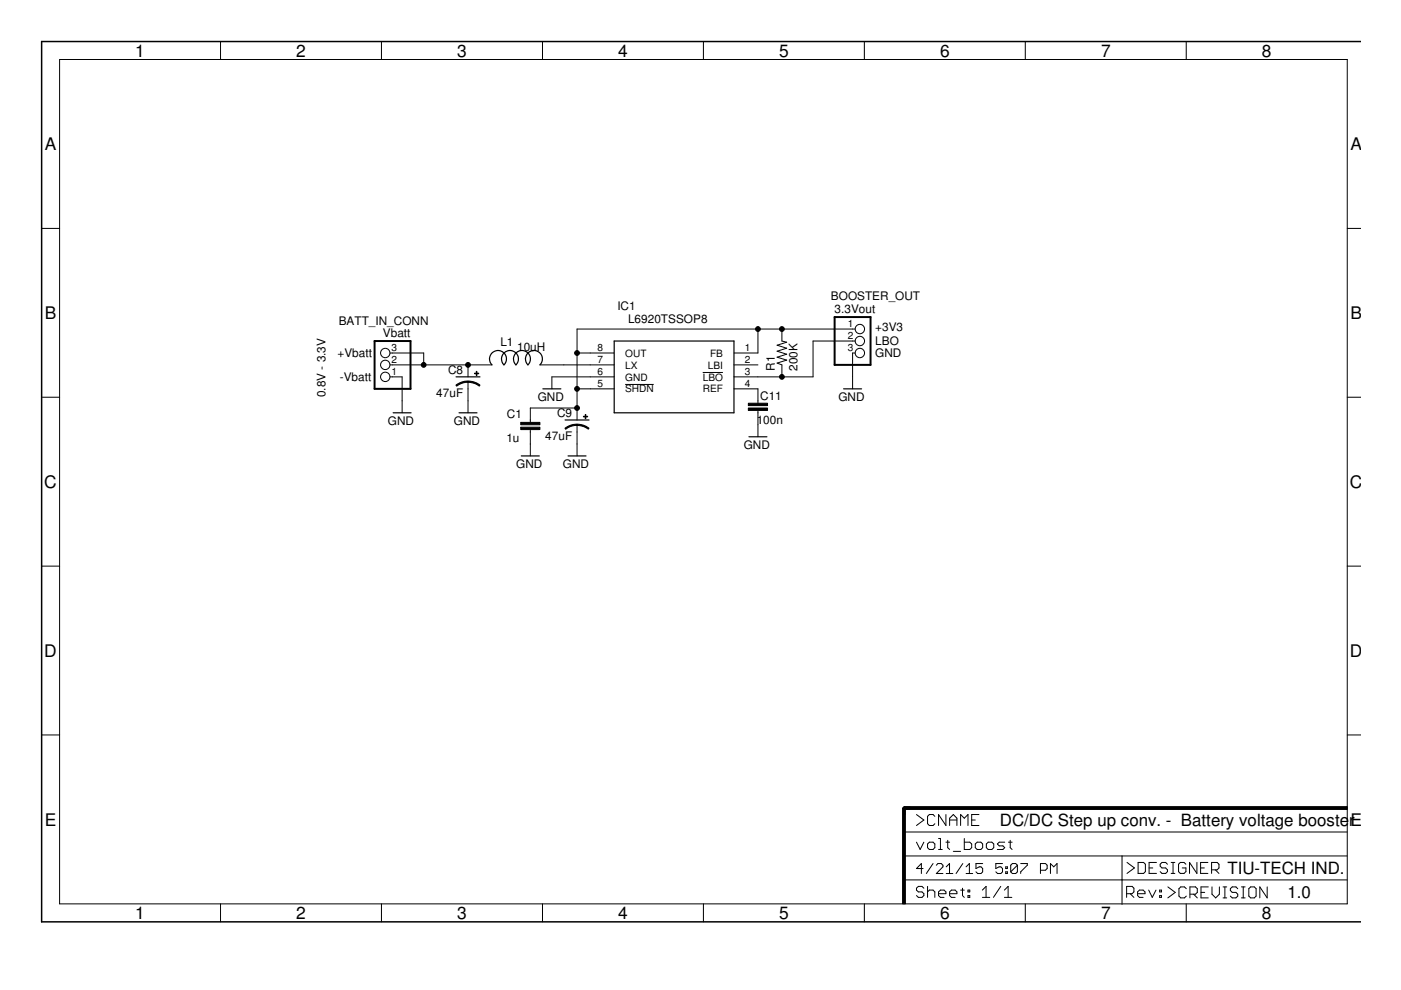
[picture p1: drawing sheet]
<?xml version="1.0" encoding="utf-8"?>
<!DOCTYPE eagle SYSTEM "eagle.dtd">
<!--
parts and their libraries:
SparkFun-Aesthetics: Licensing: Creative Commons ShareAlike 4.0 International - https://creativecommons.org/licenses/by-sa/4.0
SparkFun-Capacitors: Licensing: CC v3.0 Share-Alike You are welcome to use this library for commercial purposes.
-->
<eagle version="7.2.0">
<drawing>
<settings>
<setting alwaysvectorfont="no"/>
<setting verticaltext="up"/>
</settings>
<grid distance="0.01" unitdist="inch" unit="inch" style="lines" multiple="1" display="yes" altdistance="0.01" altunitdist="inch" altunit="inch"/>
<schematic xreflabel="%F%N/%S.%C%R" xrefpart="/%S.%C%R">
<libraries>
<library name="SparkFun-Aesthetics">
<symbols>
<symbol name="FR-A4L">
<rectangle x1="178.7652" y1="0" x2="179.3748" y2="20.32" layer="94"/>
<rectangle x1="225.7552" y1="-26.67" x2="226.3648" y2="67.31" layer="94" rot="R90"/>
<wire x1="225.29" y1="-0.1" x2="225.29" y2="5.08" width="0.1016" layer="94"/>
<wire x1="225.29" y1="5.08" x2="273.05" y2="5.08" width="0.1016" layer="94"/>
<wire x1="225.29" y1="5.08" x2="179.07" y2="5.08" width="0.1016" layer="94"/>
<wire x1="179.07" y1="10.16" x2="225.29" y2="10.16" width="0.1016" layer="94"/>
<wire x1="225.29" y1="10.16" x2="273.05" y2="10.16" width="0.1016" layer="94"/>
<wire x1="179.07" y1="15.24" x2="273.05" y2="15.24" width="0.1016" layer="94"/>
<wire x1="225.29" y1="5.08" x2="225.29" y2="10.16" width="0.1016" layer="94"/>
<wire x1="179.07" y1="19.05" x2="179.07" y2="20.32" width="0.6096" layer="94"/>
<wire x1="179.07" y1="20.32" x2="180.34" y2="20.32" width="0.6096" layer="94"/>
<text x="181.61" y="11.43" size="2.54" layer="94" font="vector">&gt;DRAWING_NAME</text>
<text x="181.61" y="6.35" size="2.286" layer="94" font="vector">&gt;LAST_DATE_TIME</text>
<text x="195.58" y="1.27" size="2.54" layer="94" font="vector">&gt;SHEET</text>
<text x="181.61" y="1.27" size="2.54" layer="94" font="vector">Sheet:</text>
<text x="181.61" y="16.51" size="2.54" layer="94" font="vector">&gt;CNAME</text>
<text x="226.16" y="1.27" size="2.54" layer="94" font="vector">Rev:</text>
<text x="226.26" y="6.35" size="2.54" layer="94" font="vector">&gt;DESIGNER</text>
<text x="234.92" y="1.17" size="2.54" layer="94" font="vector">&gt;CREVISION</text>
<frame x1="-3.81" y1="-3.81" x2="276.86" y2="182.88" columns="8" rows="5" layer="94"/>
</symbol>
</symbols>
<devicesets>
<deviceset name="FRAME-A4L" prefix="FRAME">
<gates>
<gate name="G$1" symbol="FR-A4L" x="0" y="0"/>
</gates>
<devices>
<device name="">
<technologies>
<technology name=""/>
</technologies>
</device>
</devices>
</deviceset>
</devicesets>
</library>
<library name="SparkFun-Capacitors">
<symbols>
<symbol name="CAP_POL">
<wire x1="-2.54" y1="0" x2="2.54" y2="0" width="0.254" layer="94"/>
<wire x1="0" y1="-1.016" x2="0" y2="-2.54" width="0.1524" layer="94"/>
<wire x1="0" y1="-1" x2="2.4892" y2="-1.8542" width="0.254" layer="94" curve="-37.878202" cap="flat"/>
<wire x1="-2.4669" y1="-1.8504" x2="0" y2="-1.0161" width="0.254" layer="94" curve="-37.376341" cap="flat"/>
<text x="1.016" y="0.635" size="1.778" layer="95">&gt;NAME</text>
<text x="1.016" y="-4.191" size="1.778" layer="96">&gt;VALUE</text>
<rectangle x1="-2.253" y1="0.668" x2="-1.364" y2="0.795" layer="94"/>
<rectangle x1="-1.872" y1="0.287" x2="-1.745" y2="1.176" layer="94"/>
<pin name="+" x="0" y="2.54" visible="off" length="short" direction="pas" swaplevel="1" rot="R270"/>
<pin name="-" x="0" y="-5.08" visible="off" length="short" direction="pas" swaplevel="1" rot="R90"/>
</symbol>
<symbol name="CAP">
<wire x1="0" y1="2.54" x2="0" y2="2.032" width="0.1524" layer="94"/>
<wire x1="0" y1="0" x2="0" y2="0.508" width="0.1524" layer="94"/>
<text x="1.524" y="2.921" size="1.778" layer="95">&gt;NAME</text>
<text x="1.524" y="-2.159" size="1.778" layer="96">&gt;VALUE</text>
<rectangle x1="-2.032" y1="0.508" x2="2.032" y2="1.016" layer="94"/>
<rectangle x1="-2.032" y1="1.524" x2="2.032" y2="2.032" layer="94"/>
<pin name="1" x="0" y="5.08" visible="off" length="short" direction="pas" swaplevel="1" rot="R270"/>
<pin name="2" x="0" y="-2.54" visible="off" length="short" direction="pas" swaplevel="1" rot="R90"/>
</symbol>
</symbols>
<devicesets>
<deviceset name="47UF-TANT" prefix="C" uservalue="yes">
<gates>
<gate name="G$1" symbol="CAP_POL" x="0" y="0"/>
</gates>
<devices>
<device name="" package="EIA3528">
<connects>
<connect gate="G$1" pin="+" pad="A"/>
<connect gate="G$1" pin="-" pad="C"/>
</connects>
<technologies>
<technology name="">
<attribute name="PROD_ID" value="CAP-08310"/>
<attribute name="VALUE" value="47uF" constant="no"/>
</technology>
</technologies>
</device>
</devices>
</deviceset>
<deviceset name="CAP" prefix="C" uservalue="yes">
<gates>
<gate name="G$1" symbol="CAP" x="0" y="0"/>
</gates>
<devices>
<device name="PTH" package="CAP-PTH-SMALL">
<connects>
<connect gate="G$1" pin="1" pad="1"/>
<connect gate="G$1" pin="2" pad="2"/>
</connects>
<technologies>
<technology name=""/>
</technologies>
</device>
<device name="PTH2" package="CAP-PTH-SMALL2">
<connects>
<connect gate="G$1" pin="1" pad="1"/>
<connect gate="G$1" pin="2" pad="2"/>
</connects>
<technologies>
<technology name=""/>
</technologies>
</device>
<device name="0805" package="0805">
<connects>
<connect gate="G$1" pin="1" pad="1"/>
<connect gate="G$1" pin="2" pad="2"/>
</connects>
<technologies>
<technology name=""/>
</technologies>
</device>
<device name="PTH3" package="CAP-PTH-LARGE">
<connects>
<connect gate="G$1" pin="1" pad="1"/>
<connect gate="G$1" pin="2" pad="2"/>
</connects>
<technologies>
<technology name=""/>
</technologies>
</device>
<device name="SMD" package="GRM43D">
<connects>
<connect gate="G$1" pin="1" pad="A"/>
<connect gate="G$1" pin="2" pad="C"/>
</connects>
<technologies>
<technology name=""/>
</technologies>
</device>
<device name="0603-CAP" package="0603-CAP">
<connects>
<connect gate="G$1" pin="1" pad="1"/>
<connect gate="G$1" pin="2" pad="2"/>
</connects>
<technologies>
<technology name=""/>
</technologies>
</device>
<device name="0402-CAP" package="0402-CAP">
<connects>
<connect gate="G$1" pin="1" pad="1"/>
<connect gate="G$1" pin="2" pad="2"/>
</connects>
<technologies>
<technology name=""/>
</technologies>
</device>
<device name="PTH1" package="CAP-PTH-5MM">
<connects>
<connect gate="G$1" pin="1" pad="1"/>
<connect gate="G$1" pin="2" pad="2"/>
</connects>
<technologies>
<technology name=""/>
</technologies>
</device>
<device name="_" package="AXIAL-5MM">
<connects>
<connect gate="G$1" pin="1" pad="P$1"/>
<connect gate="G$1" pin="2" pad="P$2"/>
</connects>
<technologies>
<technology name=""/>
</technologies>
</device>
<device name="1210" package="1210">
<connects>
<connect gate="G$1" pin="1" pad="1"/>
<connect gate="G$1" pin="2" pad="2"/>
</connects>
<technologies>
<technology name=""/>
</technologies>
</device>
<device name="1206" package="1206">
<connects>
<connect gate="G$1" pin="1" pad="1"/>
<connect gate="G$1" pin="2" pad="2"/>
</connects>
<technologies>
<technology name=""/>
</technologies>
</device>
<device name="ASMD" package="CTZ3">
<connects>
<connect gate="G$1" pin="1" pad="+"/>
<connect gate="G$1" pin="2" pad="-"/>
</connects>
<technologies>
<technology name=""/>
</technologies>
</device>
<device name="KIT" package="CAP-PTH-SMALL-KIT">
<connects>
<connect gate="G$1" pin="1" pad="1"/>
<connect gate="G$1" pin="2" pad="2"/>
</connects>
<technologies>
<technology name=""/>
</technologies>
</device>
<device name="EZ" package="CAP-PTH-SMALLEZ">
<connects>
<connect gate="G$1" pin="1" pad="1"/>
<connect gate="G$1" pin="2" pad="2"/>
</connects>
<technologies>
<technology name=""/>
</technologies>
</device>
</devices>
</deviceset>
</devicesets>
</library>
<library name="dlj-4018">
<symbols>
<symbol name="DLJ-4018">
<text x="5.08" y="-5.08" size="1.27" layer="95" rot="R90">&gt;NAME</text>
<text x="7.62" y="-2.54" size="1.27" layer="96" rot="R90">&gt;VALUE</text>
<wire x1="0" y1="5.08" x2="0" y2="2.54" width="0.254" layer="94" curve="-270"/>
<wire x1="0" y1="2.54" x2="0" y2="0" width="0.254" layer="94" curve="-270"/>
<wire x1="0" y1="0" x2="0" y2="-2.54" width="0.254" layer="94" curve="-270"/>
<wire x1="0" y1="-2.54" x2="0" y2="-5.08" width="0.254" layer="94" curve="-270"/>
<pin name="1" x="0" y="10.16" visible="off" length="middle" rot="R270"/>
<pin name="2" x="0" y="-10.16" visible="off" length="middle" rot="R90"/>
</symbol>
</symbols>
<devicesets>
<deviceset name="DLJ-4018" prefix="L" uservalue="yes">
<gates>
<gate name="G$1" symbol="DLJ-4018" x="0" y="0"/>
</gates>
<devices>
<device name="" package="DLJ-4018">
<connects>
<connect gate="G$1" pin="1" pad="P$1"/>
<connect gate="G$1" pin="2" pad="P$2"/>
</connects>
<technologies>
<technology name=""/>
</technologies>
</device>
</devices>
</deviceset>
</devicesets>
</library>
<library name="l6920">
<symbols>
<symbol name="L6920">
<wire x1="-12.7" y1="-5.08" x2="12.7" y2="-5.08" width="0.254" layer="94"/>
<wire x1="12.7" y1="-5.08" x2="12.7" y2="10.16" width="0.254" layer="94"/>
<wire x1="12.7" y1="10.16" x2="-12.7" y2="10.16" width="0.254" layer="94"/>
<wire x1="-12.7" y1="10.16" x2="-12.7" y2="-5.08" width="0.254" layer="94"/>
<text x="-5.08" y="5.08" size="1.778" layer="95">&gt;NAME</text>
<text x="-5.08" y="-2.54" size="1.778" layer="95">&gt;VALUE</text>
<pin name="FB" x="-17.78" y="7.62" length="middle"/>
<pin name="LBI" x="-17.78" y="5.08" length="middle"/>
<pin name="!LBO" x="-17.78" y="2.54" length="middle"/>
<pin name="REF" x="-17.78" y="0" length="middle"/>
<pin name="!SHDN" x="17.78" y="0" length="middle" rot="R180"/>
<pin name="GND" x="17.78" y="2.54" length="middle" rot="R180"/>
<pin name="LX" x="17.78" y="5.08" length="middle" rot="R180"/>
<pin name="OUT" x="17.78" y="7.62" length="middle" rot="R180"/>
</symbol>
</symbols>
<devicesets>
<deviceset name="L6920">
<gates>
<gate name="G$1" symbol="L6920" x="0" y="-2.54"/>
</gates>
<devices>
<device name="TSSOP8" package="TSSOP8">
<connects>
<connect gate="G$1" pin="!LBO" pad="3"/>
<connect gate="G$1" pin="!SHDN" pad="5"/>
<connect gate="G$1" pin="FB" pad="1"/>
<connect gate="G$1" pin="GND" pad="6"/>
<connect gate="G$1" pin="LBI" pad="2"/>
<connect gate="G$1" pin="LX" pad="7"/>
<connect gate="G$1" pin="OUT" pad="8"/>
<connect gate="G$1" pin="REF" pad="4"/>
</connects>
<technologies>
<technology name=""/>
</technologies>
</device>
<device name="MSOP8" package="MSOP8">
<connects>
<connect gate="G$1" pin="!LBO" pad="3"/>
<connect gate="G$1" pin="!SHDN" pad="5"/>
<connect gate="G$1" pin="FB" pad="1"/>
<connect gate="G$1" pin="GND" pad="6"/>
<connect gate="G$1" pin="LBI" pad="2"/>
<connect gate="G$1" pin="LX" pad="7"/>
<connect gate="G$1" pin="OUT" pad="8"/>
<connect gate="G$1" pin="REF" pad="4"/>
</connects>
<technologies>
<technology name=""/>
</technologies>
</device>
</devices>
</deviceset>
</devicesets>
</library>
<library name="supply1">
<symbols>
<symbol name="GND">
<wire x1="-1.905" y1="0" x2="1.905" y2="0" width="0.254" layer="94"/>
<text x="-2.54" y="-2.54" size="1.778" layer="96">&gt;VALUE</text>
<pin name="GND" x="0" y="2.54" visible="off" length="short" direction="sup" rot="R270"/>
</symbol>
</symbols>
<devicesets>
<deviceset name="GND" prefix="GND">
<gates>
<gate name="1" symbol="GND" x="0" y="0"/>
</gates>
<devices>
<device name="">
<technologies>
<technology name=""/>
</technologies>
</device>
</devices>
</deviceset>
</devicesets>
</library>
<library name="pinhead">
<symbols>
<symbol name="PINHD3">
<wire x1="-6.35" y1="-5.08" x2="1.27" y2="-5.08" width="0.4064" layer="94"/>
<wire x1="1.27" y1="-5.08" x2="1.27" y2="5.08" width="0.4064" layer="94"/>
<wire x1="1.27" y1="5.08" x2="-6.35" y2="5.08" width="0.4064" layer="94"/>
<wire x1="-6.35" y1="5.08" x2="-6.35" y2="-5.08" width="0.4064" layer="94"/>
<text x="-6.35" y="5.715" size="1.778" layer="95">&gt;NAME</text>
<text x="-6.35" y="-7.62" size="1.778" layer="96">&gt;VALUE</text>
<pin name="1" x="-2.54" y="2.54" visible="pad" length="short" direction="pas" function="dot"/>
<pin name="2" x="-2.54" y="0" visible="pad" length="short" direction="pas" function="dot"/>
<pin name="3" x="-2.54" y="-2.54" visible="pad" length="short" direction="pas" function="dot"/>
</symbol>
</symbols>
<devicesets>
<deviceset name="PINHD-1X3" prefix="JP" uservalue="yes">
<gates>
<gate name="A" symbol="PINHD3" x="0" y="0"/>
</gates>
<devices>
<device name="" package="1X03">
<connects>
<connect gate="A" pin="1" pad="1"/>
<connect gate="A" pin="2" pad="2"/>
<connect gate="A" pin="3" pad="3"/>
</connects>
<technologies>
<technology name=""/>
</technologies>
</device>
<device name="/90" package="1X03/90">
<connects>
<connect gate="A" pin="1" pad="1"/>
<connect gate="A" pin="2" pad="2"/>
<connect gate="A" pin="3" pad="3"/>
</connects>
<technologies>
<technology name=""/>
</technologies>
</device>
</devices>
</deviceset>
</devicesets>
</library>
<library name="SparkFun-Resistors">
<symbols>
<symbol name="RESISTOR">
<wire x1="-2.54" y1="0" x2="-2.159" y2="1.016" width="0.1524" layer="94"/>
<wire x1="-2.159" y1="1.016" x2="-1.524" y2="-1.016" width="0.1524" layer="94"/>
<wire x1="-1.524" y1="-1.016" x2="-0.889" y2="1.016" width="0.1524" layer="94"/>
<wire x1="-0.889" y1="1.016" x2="-0.254" y2="-1.016" width="0.1524" layer="94"/>
<wire x1="-0.254" y1="-1.016" x2="0.381" y2="1.016" width="0.1524" layer="94"/>
<wire x1="0.381" y1="1.016" x2="1.016" y2="-1.016" width="0.1524" layer="94"/>
<wire x1="1.016" y1="-1.016" x2="1.651" y2="1.016" width="0.1524" layer="94"/>
<wire x1="1.651" y1="1.016" x2="2.286" y2="-1.016" width="0.1524" layer="94"/>
<wire x1="2.286" y1="-1.016" x2="2.54" y2="0" width="0.1524" layer="94"/>
<text x="-3.81" y="1.4986" size="1.778" layer="95">&gt;NAME</text>
<text x="-3.81" y="-3.302" size="1.778" layer="96">&gt;VALUE</text>
<pin name="2" x="5.08" y="0" visible="off" length="short" direction="pas" swaplevel="1" rot="R180"/>
<pin name="1" x="-5.08" y="0" visible="off" length="short" direction="pas" swaplevel="1"/>
</symbol>
</symbols>
<devicesets>
<deviceset name="RESISTOR" prefix="R" uservalue="yes">
<gates>
<gate name="G$1" symbol="RESISTOR" x="0" y="0"/>
</gates>
<devices>
<device name="1206" package="1206">
<connects>
<connect gate="G$1" pin="1" pad="1"/>
<connect gate="G$1" pin="2" pad="2"/>
</connects>
<technologies>
<technology name=""/>
</technologies>
</device>
<device name="AXIAL-0.3" package="AXIAL-0.3">
<connects>
<connect gate="G$1" pin="1" pad="P$1"/>
<connect gate="G$1" pin="2" pad="P$2"/>
</connects>
<technologies>
<technology name=""/>
</technologies>
</device>
<device name="2010" package="R2010">
<connects>
<connect gate="G$1" pin="1" pad="1"/>
<connect gate="G$1" pin="2" pad="2"/>
</connects>
<technologies>
<technology name=""/>
</technologies>
</device>
<device name="0805-RES" package="0805">
<connects>
<connect gate="G$1" pin="1" pad="1"/>
<connect gate="G$1" pin="2" pad="2"/>
</connects>
<technologies>
<technology name=""/>
</technologies>
</device>
<device name="0603-RES" package="0603-RES">
<connects>
<connect gate="G$1" pin="1" pad="1"/>
<connect gate="G$1" pin="2" pad="2"/>
</connects>
<technologies>
<technology name=""/>
</technologies>
</device>
<device name="0603" package="0603-RES">
<connects>
<connect gate="G$1" pin="1" pad="1"/>
<connect gate="G$1" pin="2" pad="2"/>
</connects>
<technologies>
<technology name=""/>
</technologies>
</device>
<device name="PTH-1/6W" package="1/6W-RES">
<connects>
<connect gate="G$1" pin="1" pad="1"/>
<connect gate="G$1" pin="2" pad="2"/>
</connects>
<technologies>
<technology name=""/>
</technologies>
</device>
<device name="2512" package="R2512">
<connects>
<connect gate="G$1" pin="1" pad="1"/>
<connect gate="G$1" pin="2" pad="2"/>
</connects>
<technologies>
<technology name=""/>
</technologies>
</device>
<device name="PTH-1/4W" package="AXIAL-0.4">
<connects>
<connect gate="G$1" pin="1" pad="P$1"/>
<connect gate="G$1" pin="2" pad="P$2"/>
</connects>
<technologies>
<technology name=""/>
</technologies>
</device>
<device name="PTH-1/2W" package="AXIAL-0.5">
<connects>
<connect gate="G$1" pin="1" pad="P$1"/>
<connect gate="G$1" pin="2" pad="P$2"/>
</connects>
<technologies>
<technology name=""/>
</technologies>
</device>
<device name="PTH-1W" package="AXIAL-0.6">
<connects>
<connect gate="G$1" pin="1" pad="P$1"/>
<connect gate="G$1" pin="2" pad="P$2"/>
</connects>
<technologies>
<technology name=""/>
</technologies>
</device>
<device name="PTH-2W" package="AXIAL-0.8">
<connects>
<connect gate="G$1" pin="1" pad="P$1"/>
<connect gate="G$1" pin="2" pad="P$2"/>
</connects>
<technologies>
<technology name=""/>
</technologies>
</device>
<device name="KIT" package="AXIAL-0.3-KIT">
<connects>
<connect gate="G$1" pin="1" pad="P$1"/>
<connect gate="G$1" pin="2" pad="P$2"/>
</connects>
<technologies>
<technology name=""/>
</technologies>
</device>
<device name="EZ" package="AXIAL-0.3EZ">
<connects>
<connect gate="G$1" pin="1" pad="P$1"/>
<connect gate="G$1" pin="2" pad="P$2"/>
</connects>
<technologies>
<technology name=""/>
</technologies>
</device>
<device name="PTH-1/4W-VERT-KIT" package="AXIAL-0.1EZ">
<connects>
<connect gate="G$1" pin="1" pad="P$1"/>
<connect gate="G$1" pin="2" pad="P$2"/>
</connects>
<technologies>
<technology name=""/>
</technologies>
</device>
<device name="PTH-1/4W-VERT" package="AXIAL-0.1">
<connects>
<connect gate="G$1" pin="1" pad="P$1"/>
<connect gate="G$1" pin="2" pad="P$2"/>
</connects>
<technologies>
<technology name=""/>
</technologies>
</device>
<device name="0402" package="0402-RES">
<connects>
<connect gate="G$1" pin="1" pad="1"/>
<connect gate="G$1" pin="2" pad="2"/>
</connects>
<technologies>
<technology name=""/>
</technologies>
</device>
</devices>
</deviceset>
</devicesets>
</library>
</libraries>
<attributes>
</attributes>
<variantdefs>
</variantdefs>
<classes>
<class number="0" name="default" width="0" drill="0">
</class>
</classes>
<parts>
<part name="FRAME1" library="SparkFun-Aesthetics" deviceset="FRAME-A4L" device=""/>
<part name="C8" library="SparkFun-Capacitors" deviceset="47UF-TANT" device="" value="47uF"/>
<part name="C9" library="SparkFun-Capacitors" deviceset="47UF-TANT" device="" value="47uF"/>
<part name="L1" library="dlj-4018" deviceset="DLJ-4018" device="" value="10uH"/>
<part name="IC1" library="l6920" deviceset="L6920" device="TSSOP8" value="L6920TSSOP8"/>
<part name="GND1" library="supply1" deviceset="GND" device=""/>
<part name="GND3" library="supply1" deviceset="GND" device=""/>
<part name="GND4" library="supply1" deviceset="GND" device=""/>
<part name="C11" library="SparkFun-Capacitors" deviceset="CAP" device="0805" value="100n"/>
<part name="GND5" library="supply1" deviceset="GND" device=""/>
<part name="GND6" library="supply1" deviceset="GND" device=""/>
<part name="GND7" library="supply1" deviceset="GND" device=""/>
<part name="C1" library="SparkFun-Capacitors" deviceset="CAP" device="0805" value="1u"/>
<part name="GND2" library="supply1" deviceset="GND" device=""/>
<part name="BOOSTER_OUT" library="pinhead" deviceset="PINHD-1X3" device="" value="3.3Vout"/>
<part name="R1" library="SparkFun-Resistors" deviceset="RESISTOR" device="0805-RES" value="200K"/>
<part name="BATT_IN_CONN" library="pinhead" deviceset="PINHD-1X3" device="" value="Vbatt"/>
</parts>
<sheets>
<sheet>
<plain>
<text x="251.46" y="10.16" size="2.54" layer="94">TIU-TECH IND.</text>
<text x="264.16" y="5.08" size="2.54" layer="94">1.0</text>
<text x="203.2" y="20.32" size="2.54" layer="94">DC/DC Step up conv. -  Battery voltage booster</text>
<text x="62.738" y="119.888" size="1.778" layer="94">+Vbatt</text>
<text x="63.246" y="114.808" size="1.778" layer="94">-Vbatt</text>
<text x="176.784" y="125.222" size="1.778" layer="94">+3V3</text>
<text x="176.784" y="122.428" size="1.778" layer="94">LBO</text>
<text x="176.784" y="119.888" size="1.778" layer="94">GND</text>
<text x="60.198" y="111.252" size="1.778" layer="94" rot="R90">0.8V - 3.3V</text>
</plain>
<instances>
<instance part="FRAME1" gate="G$1" x="3.81" y="3.81"/>
<instance part="C8" gate="G$1" x="90.424" y="115.57" rot="MR0"/>
<instance part="C9" gate="G$1" x="113.538" y="106.426" rot="MR0"/>
<instance part="L1" gate="G$1" x="100.584" y="118.11" smashed="yes" rot="MR90">
<attribute name="NAME" x="97.282" y="123.952" size="1.778" layer="95" rot="MR180"/>
<attribute name="VALUE" x="100.838" y="122.936" size="1.778" layer="96" rot="MR180"/>
</instance>
<instance part="IC1" gate="G$1" x="134.112" y="113.03" smashed="yes" rot="MR0">
<attribute name="NAME" x="125.984" y="129.794" size="1.778" layer="95" rot="MR0"/>
<attribute name="VALUE" x="141.224" y="127" size="1.778" layer="95" rot="MR0"/>
</instance>
<instance part="GND1" gate="1" x="90.424" y="107.95" rot="MR0"/>
<instance part="GND3" gate="1" x="113.538" y="98.806" rot="MR0"/>
<instance part="GND4" gate="1" x="108.204" y="113.03" rot="MR0"/>
<instance part="C11" gate="G$1" x="151.892" y="107.95" smashed="yes" rot="MR0">
<attribute name="NAME" x="156.972" y="110.617" size="1.778" layer="95" rot="MR0"/>
<attribute name="VALUE" x="157.226" y="105.537" size="1.778" layer="96" rot="MR0"/>
</instance>
<instance part="GND5" gate="1" x="151.892" y="102.87" rot="MR0"/>
<instance part="GND6" gate="1" x="76.454" y="107.95" rot="MR0"/>
<instance part="GND7" gate="1" x="171.958" y="113.03" rot="MR0"/>
<instance part="C1" gate="G$1" x="103.632" y="103.886" smashed="yes" rot="MR0">
<attribute name="NAME" x="101.854" y="106.807" size="1.778" layer="95" rot="MR0"/>
<attribute name="VALUE" x="101.346" y="101.727" size="1.778" layer="96" rot="MR0"/>
</instance>
<instance part="GND2" gate="1" x="103.632" y="98.806" rot="MR0"/>
<instance part="BOOSTER_OUT" gate="A" x="174.498" y="123.19" smashed="yes">
<attribute name="NAME" x="167.386" y="131.953" size="1.778" layer="95"/>
<attribute name="VALUE" x="168.148" y="129.032" size="1.778" layer="96"/>
</instance>
<instance part="R1" gate="G$1" x="156.972" y="120.65" rot="R90"/>
<instance part="BATT_IN_CONN" gate="A" x="71.882" y="118.11" smashed="yes" rot="R180">
<attribute name="NAME" x="82.042" y="128.397" size="1.778" layer="95" rot="R180"/>
<attribute name="VALUE" x="78.232" y="125.73" size="1.778" layer="96" rot="R180"/>
</instance>
</instances>
<busses>
</busses>
<nets>
<net name="N$1" class="0">
<segment>
<pinref part="IC1" gate="G$1" pin="LX"/>
<pinref part="L1" gate="G$1" pin="1"/>
<wire x1="110.744" y1="118.11" x2="116.332" y2="118.11" width="0.1524" layer="91"/>
</segment>
</net>
<net name="GND" class="0">
<segment>
<pinref part="C8" gate="G$1" pin="-"/>
<pinref part="GND1" gate="1" pin="GND"/>
</segment>
<segment>
<pinref part="C9" gate="G$1" pin="-"/>
<pinref part="GND3" gate="1" pin="GND"/>
</segment>
<segment>
<pinref part="IC1" gate="G$1" pin="GND"/>
<pinref part="GND4" gate="1" pin="GND"/>
<wire x1="108.204" y1="115.57" x2="116.332" y2="115.57" width="0.1524" layer="91"/>
</segment>
<segment>
<pinref part="C11" gate="G$1" pin="2"/>
<pinref part="GND5" gate="1" pin="GND"/>
</segment>
<segment>
<pinref part="C1" gate="G$1" pin="2"/>
<pinref part="GND2" gate="1" pin="GND"/>
</segment>
<segment>
<pinref part="BOOSTER_OUT" gate="A" pin="3"/>
<pinref part="GND7" gate="1" pin="GND"/>
<wire x1="171.958" y1="115.57" x2="171.958" y2="120.65" width="0.1524" layer="91"/>
</segment>
<segment>
<pinref part="BATT_IN_CONN" gate="A" pin="1"/>
<pinref part="GND6" gate="1" pin="GND"/>
<wire x1="74.422" y1="115.57" x2="76.454" y2="115.57" width="0.1524" layer="91"/>
<wire x1="76.454" y1="115.57" x2="76.454" y2="110.49" width="0.1524" layer="91"/>
</segment>
</net>
<net name="+3.3V" class="0">
<segment>
<pinref part="IC1" gate="G$1" pin="OUT"/>
<wire x1="116.332" y1="120.65" x2="113.538" y2="120.65" width="0.1524" layer="91"/>
<pinref part="C9" gate="G$1" pin="+"/>
<wire x1="113.538" y1="125.73" x2="113.538" y2="120.65" width="0.1524" layer="91"/>
<wire x1="113.538" y1="120.65" x2="113.538" y2="113.03" width="0.1524" layer="91"/>
<junction x="113.538" y="120.65"/>
<pinref part="IC1" gate="G$1" pin="FB"/>
<wire x1="113.538" y1="113.03" x2="113.538" y2="108.966" width="0.1524" layer="91"/>
<wire x1="151.892" y1="120.65" x2="151.892" y2="125.73" width="0.1524" layer="91"/>
<wire x1="151.892" y1="125.73" x2="113.538" y2="125.73" width="0.1524" layer="91"/>
<pinref part="C1" gate="G$1" pin="1"/>
<wire x1="113.538" y1="108.966" x2="103.632" y2="108.966" width="0.1524" layer="91"/>
<junction x="113.538" y="108.966"/>
<pinref part="R1" gate="G$1" pin="2"/>
<junction x="151.892" y="125.73"/>
<pinref part="BOOSTER_OUT" gate="A" pin="1"/>
<wire x1="156.972" y1="125.73" x2="151.892" y2="125.73" width="0.1524" layer="91"/>
<wire x1="156.972" y1="125.73" x2="171.958" y2="125.73" width="0.1524" layer="91"/>
<junction x="156.972" y="125.73"/>
<pinref part="IC1" gate="G$1" pin="!SHDN"/>
<wire x1="116.332" y1="113.03" x2="113.538" y2="113.03" width="0.1524" layer="91"/>
<junction x="113.538" y="113.03"/>
</segment>
</net>
<net name="N$4" class="0">
<segment>
<pinref part="IC1" gate="G$1" pin="REF"/>
<pinref part="C11" gate="G$1" pin="1"/>
</segment>
</net>
<net name="N$2" class="0">
<segment>
<pinref part="L1" gate="G$1" pin="2"/>
<pinref part="C8" gate="G$1" pin="+"/>
<wire x1="90.424" y1="118.11" x2="81.026" y2="118.11" width="0.1524" layer="91"/>
<junction x="90.424" y="118.11"/>
<pinref part="BATT_IN_CONN" gate="A" pin="2"/>
<pinref part="BATT_IN_CONN" gate="A" pin="3"/>
<wire x1="81.026" y1="118.11" x2="74.422" y2="118.11" width="0.1524" layer="91"/>
<wire x1="74.422" y1="120.65" x2="81.026" y2="120.65" width="0.1524" layer="91"/>
<wire x1="81.026" y1="120.65" x2="81.026" y2="118.11" width="0.1524" layer="91"/>
<junction x="81.026" y="118.11"/>
</segment>
</net>
<net name="N$3" class="0">
<segment>
<pinref part="R1" gate="G$1" pin="1"/>
<pinref part="BOOSTER_OUT" gate="A" pin="2"/>
<wire x1="171.958" y1="123.19" x2="163.576" y2="123.19" width="0.1524" layer="91"/>
<wire x1="163.576" y1="123.19" x2="163.576" y2="115.57" width="0.1524" layer="91"/>
<wire x1="163.576" y1="115.57" x2="156.972" y2="115.57" width="0.1524" layer="91"/>
<pinref part="IC1" gate="G$1" pin="!LBO"/>
<wire x1="151.892" y1="115.57" x2="156.972" y2="115.57" width="0.1524" layer="91"/>
<junction x="156.972" y="115.57"/>
</segment>
</net>
</nets>
</sheet>
</sheets>
</schematic>
</drawing>
</eagle>
